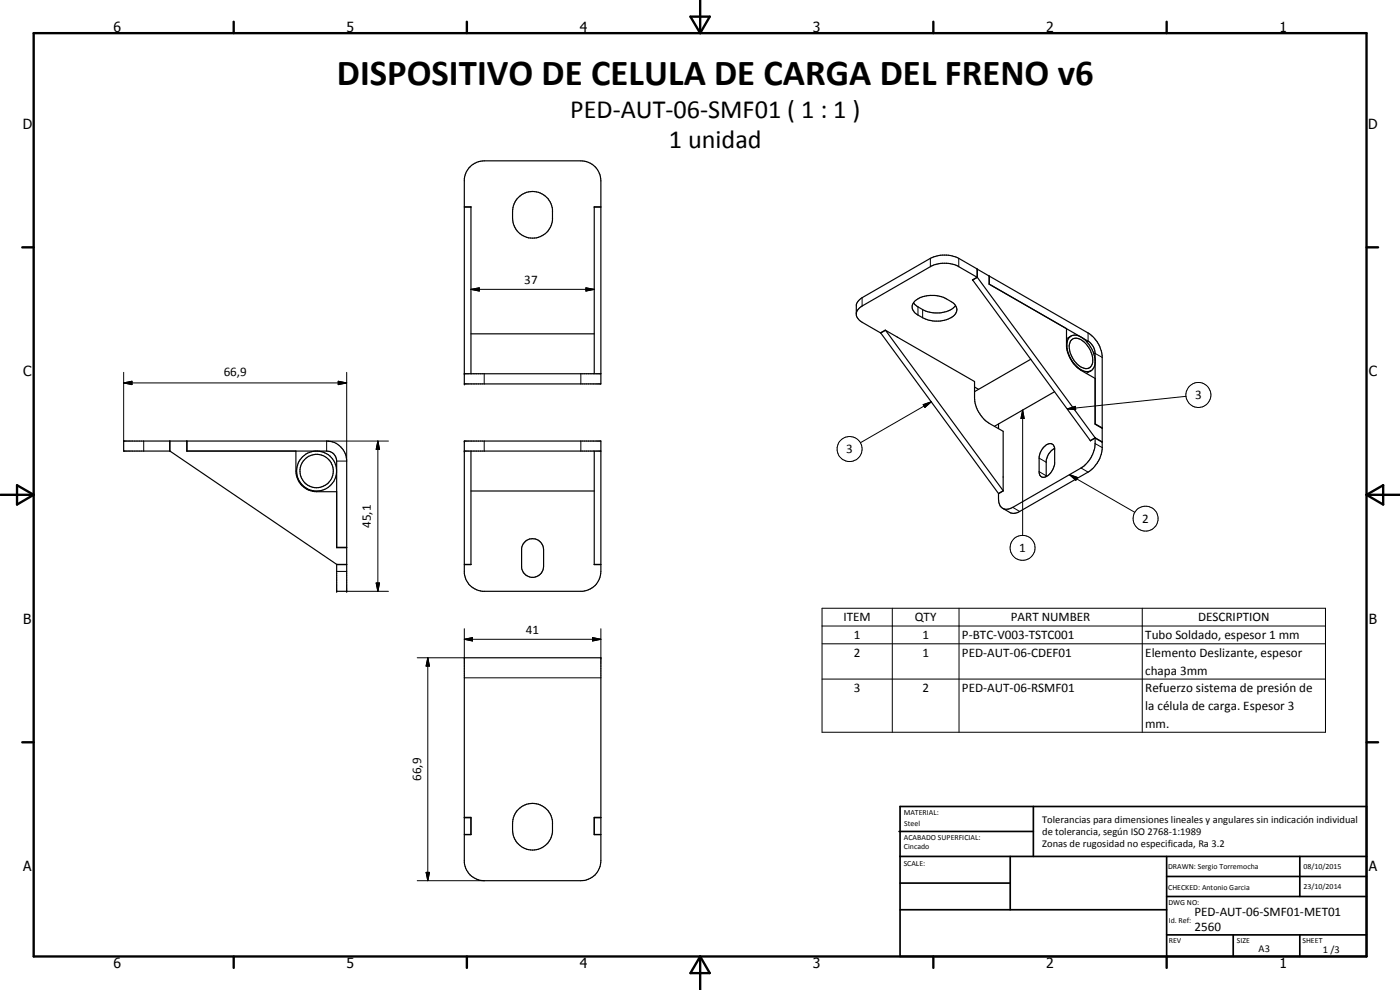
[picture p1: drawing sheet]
<svg xmlns="http://www.w3.org/2000/svg" width="420mm" height="297mm" viewBox="0 0 420 297" stroke-linecap="round" stroke-linejoin="round" font-family="sans-serif">
<g fill="none" stroke="#000" stroke-width=".35">
<path d="M155.2 59.6a6 6 0 0 1 6.4-1.9 6 6 0 0 1 4.2 5.2 8.6 8.6 0 0 1-.7 5.4 6 6 0 0 1-6.7 3 6 6 0 0 1-4.6-5.9l.3-3.7zM141.3 62.1h-2v53.1h41v-53.1h-2M264.3 99.8v.1M264.3 99.9l1.5-.8 35.3 48.1-1.4 .9M264.3 99.9l35.4 48.2M274.1 90.8l.3 .3a9.5 9.5 0 0 0 11.5 1.5l.9-.9M274.4 90.5a9.3 9.3 0 0 1 12.3 1.1 2.6 2.6 0 0 1-1.8 3.9 9.3 9.3 0 0 1-10.9-2.4l-.2-1.4zM291.9 83.9v.1M291.9 84l35.3 48.2M293.2 83.2v-2.5l-5.5-3.2a9.6 9.6 0 0 0-8.5 0l-20.5 11.8-1 .9-.6 .9-.1 3.5 1 1.6 6.2 3.7 1.5-.8 3.7 2.1M293.2 83.2l-5.5-3.2a9.3 9.3 0 0 0-8.5 0l-20.5 11.8-1.2 1.1-.5 1M293.2 83.2l-1.3 .8"/>
<path d="M293.3 80.8l3.5 2M293.3 80.8h-.1M293.3 80.8v2.4M293.3 83.2l-1.4 .8M293.3 83.2l35.4 48.2M296.8 82.8v2.5l23.3 13.3v5.4a9.8 9.8 0 0 0 4.3 7.1l4.3 2.4M296.8 82.8h.1M296.9 82.8v2.5l29.6 17.1a4.4 4.4 0 0 1 2.2 3.6v21.3l2.1 1.2v4.1M296.9 82.8l29.6 17.1a9.2 9.2 0 0 1 4.3 6.8v21.7M139.3 112.1h41M141.3 112.1v-50h-2v-8.4a6 6 0 0 1 6-5.4h29a6 6 0 0 1 6 6v7.8h-2v50M141.3 100.2h37"/>
<path d="M269.3 101.1l23.2 13.4v4.9a9.6 9.6 0 0 0 4.3 7.6l4.3 2.4v17.9l-1.4 .8M292.5 116.1l1.2 .7M309.4 107.8l-16.9 9.7M316.5 117.5l-18 10.4M321.4 100.8l-1.3 .8M321.6 102a2.7 2.7 0 0 1 3.8 .7 7.2 7.2 0 0 1 2.3 6.7 2.27 2.27 0 0 1-3.7 .5 7.6 7.6 0 0 1-3-6.6zM327.4 111.3l-1.4 .7M328.7 108.2a8.6 8.6 0 0 0-5.8-7.6 2.41 2.41 0 0 0-2.7 2.5 8.6 8.6 0 0 0 5.6 8.4 2.42 2.42 0 0 0 2.9-2.8M50.9 132.3v3M51 135.3h-13.9v-3h60.9a6.1 6.1 0 0 1 6 6v39.1h-3v-8.1M51 132.3v3M51 135.3l50 34"/>
<path d="M56 132.3v3h42a2.96 2.96 0 0 1 3 3v26h3M56.1 132.3v3M88.8 135.3v6.1a6.2 6.2 0 0 0 6.2 6.1h6M94.6 135.3a6 6 0 0 0-4.8 9.1 6 6 0 0 0 10.2 0 6 6 0 0 0-4.8-9.1M139.3 135.3h41M141.3 135.3v34.1h-2a8.4 8.4 0 0 0 .5 4.3 6.1 6.1 0 0 0 4.9 3.7h30.2a6 6 0 0 0 5.4-6v-2h-2v-34.1M299.7 127.2v1.4M313.3 134.2a1.76 1.76 0 0 1 1.5-1.1 1.76 1.76 0 0 1 1.6 1l.1 5.1a4.4 4.4 0 0 1-3.5 4l-.7-.3-.4-1v-4.8l.4-1.5zM316.5 134.5a4.8 4.8 0 0 0-2.5 3.8v4.7M327.2 132.2h.1M328.7 131.4l-1.5 .8M328.7 131.4l2.1 1.3a9.6 9.6 0 0 1-2.3 7.2l-1.5 1.5-21.4 12.3-.8 .3-1.5-.1-2.4-1.4"/>
<path d="M328.7 127.2l2.1 1.2M328.7 131.4a9.5 9.5 0 0 1-3.9 8.8l-20.9 12-2 .6-1-.3M328.7 131.4l2.1 1.2M330.8 128.4h-.1M330.8 132.6h-.1M141.3 147.3h37M299.7 148.1v1.7a3 3 0 0 0 1.2 2.7M299.7 148.1h.1M101 169.4h3M101 169.3h3M101 164.2h3M141.3 169.3h-2v-37h41v37h-2"/>
<path d="M157.5 162.6a3.3 3.3 0 0 1 3.6-.7 3.3 3.3 0 0 1 2 3v5a3.3 3.3 0 0 1-3.1 3.3 3.3 3.3 0 0 1-3.5-2.9v-5.8l.5-1.2zM139.3 245.2h2v5.2h-2v8.4a6 6 0 0 0 6 5.4h29a5.9 5.9 0 0 0 6-6v-7.8h-2v-5.2h2M139.3 245.4h2M141.3 250.4h-2v-53h41v53h-2M155.2 243.2a6 6 0 0 1 6.4-1.9 6 6 0 0 1 4.2 5.2 8.6 8.6 0 0 1-.7 5.4 6 6 0 0 1-6.7 3 6 6 0 0 1-4.6-5.9l.3-3.7zM178.3 245.4h2"/>
<circle cx="95" cy="141.3" r="5"/>
</g>
<g fill="#000">
<circle cx="139.3" cy="112.1" r=".18"/>
<circle cx="139.3" cy="115.2" r=".18"/>
<circle cx="139.3" cy="135.3" r=".18"/>
<circle cx="139.3" cy="132.3" r=".18"/>
<circle cx="101" cy="177.4" r=".18"/>
<circle cx="104" cy="177.4" r=".18"/>
</g>
<g fill="none" stroke="#000" stroke-width=".3">
<path d="M279.2 77.5v2.5M287.7 77.5v2.5M141.3 86.8l2.5-.4v.9zM141.3 86.8h37M175.8 86.4l2.5 .4-2.5 .5zM258.7 89.3v2.5M275.5 92.1v2.4M276.9 92.9v2.4M326.5 99.9v2.5l-.3 .2M37.1 114.9l2.5-.5v1zM37.1 114.9h66.9M37.1 111.7v20.6"/>
<path d="M101.5 114.4l2.5 .5-2.5 .5zM104 111.7v26.6h-3M145.3 112.1v3.1M174.3 112.1v3.1M328.3 106.2l.4-.2 2.1 1.2M355.9 118.9l-35.6 3.8M43.1 132.3v3M113.4 132.3l.5 2.5h-1zM113.4 132.3v45.1M116.6 132.3h-18.6v3M145.3 132.3v3M174.3 132.3v3"/>
<path d="M277.1 121.4l2.4-.8-1.9 1.7zM279.5 120.6l-21.3 12.2M306.9 123.1l.5 2.5h-1zM306.9 123.1v37.5M311.9 137.5l2.1 1.2M320.3 122.7l2.4-.8 .1 1zM328.7 133.1l2.1 1.2M303.9 152.2l2.1 1.3M311.9 141.5l2.1 1.2M321 142.4l2.4 .9-.5 .8zM321 142.4l19.6 11.3M324.4 140.4l2.1 1.2"/>
<path d="M101 171.4h3M104 177.4h12.6M112.9 174.9h1l-.5 2.5zM128.4 197.4l.5 2.5h-1zM128.4 197.4v66.8M139.3 191.8l2.5-.5v1zM139.3 191.8h41M139.3 188.6v8.8h-14.1M177.8 191.3l2.5 .5-2.5 .5zM180.3 188.6v8.8M246.7 182.5h151.1v37.2h-151.1zM246.7 187.8h151.1"/>
<path d="M246.7 193.2h151.1M267.8 182.5v37.2M287.8 182.5v37.2M342.8 182.5v37.2M139.3 203.4h41M246.7 203.8h151.1M125.2 264.2h20.1M127.9 261.7h1l-.5 2.5z"/>
<circle cx="359.7" cy="118.5" r="3.8"/>
<circle cx="255" cy="134.7" r="3.8"/>
<circle cx="343.8" cy="155.6" r="3.8"/>
<circle cx="306.9" cy="164.4" r="3.8"/>
</g>
<g fill="none" stroke="#000" stroke-width=".71">
<path d="M10.1 9.9h400v277.1h-400zM70.1 6.5v3.4M140.1 6.5v3.4M207.2 5h5.8l-2.9 4.9zM210.1 0v9.9M280.1 6.5v3.4M350.1 6.5v3.4M6.7 74.2h3.4M410.1 74.2h3.5M.1 148.5h10M5.1 145.6l5 2.9-5 2.9zM410.1 148.5h10"/>
<path d="M410.1 148.5l5-2.9v5.8zM6.7 222.7h3.4M410.1 222.7h3.5M70.1 287v3.4M140.1 287v3.4M210.1 287v10M210.1 287l2.9 5h-5.8zM280.1 287v3.4M350.1 287v3.4"/>
</g>
<g fill="none" stroke="#000" stroke-width=".51">
<path d="M269.8 249.5h40.3M270.1 242h140v45h-140zM270.1 257h140M303.2 257v16M310.1 242v15M350.1 257v30M390.1 257v12M270.1 265h33.1M270.1 273h80M350.1 269h60M350.1 263h60M350.1 280.5h60"/>
<path d="M370.1 280.5v6.5M390.1 280.5v6.5"/>
</g>
<g fill="#000">
<path d="M141.3 86.8l2.5-.4v.9zM175.8 86.4l2.5 .4-2.5 .5zM37.1 114.9l2.5-.5v1zM101.5 114.4l2.5 .5-2.5 .5zM113.4 132.3l.5 2.5h-1zM277.1 121.4l2.4-.8-1.9 1.7zM306.9 123.1l.5 2.5h-1zM320.3 122.7l2.4-.8 .1 1zM321 142.4l2.4 .9-.5 .8zM112.9 174.9h1l-.5 2.5zM128.4 197.4l.5 2.5h-1zM139.3 191.8l2.5-.5v1z"/>
<path d="M177.8 191.3l2.5 .5-2.5 .5zM127.9 261.7h1l-.5 2.5z"/>
</g>
<text font-size="11" x="101.1" y="25.5">DISPOSITIVO DE CELULA DE CARGA DEL FRENO v6</text>
<g font-size="7.9">
<text x="171.1" y="35.5">PED-AUT-06-SMF01 ( 1 : 1 )</text>
<text x="200.7" y="44.5">1 unidad</text>
</g>
<g font-size="4.2">
<text x="34" y="9.6">6</text>
<text x="104" y="9.6">5</text>
<text x="174" y="9.6">4</text>
<text x="244" y="9.6">3</text>
<text x="314" y="9.6">2</text>
<text x="384" y="9.6">1</text>
<text x="6.8" y="38.7">D</text>
<text x="410.6" y="38.7">D</text>
<text x="7" y="112.9">C</text>
<text x="410.8" y="112.9">C</text>
<text x="7" y="187.1">B</text>
<text x="410.8" y="187.1">B</text>
<text x="7" y="261.4">A</text>
<text x="410.8" y="261.4">A</text>
<text x="34" y="290.4">6</text>
<text x="104" y="290.4">5</text>
<text x="174" y="290.4">4</text>
<text x="244" y="290.4">3</text>
<text x="314" y="290.4">2</text>
<text x="384" y="290.4">1</text>
</g>
<g font-size="3.9">
<text x="157.3" y="85.3">37</text>
<text x="67.1" y="112.8">66,9</text>
<text x="358.6" y="119.8">3</text>
<text x="254" y="136">3</text>
<text x="111.3" y="158.4" transform="rotate(-90 111.3 158.4)">45,1</text>
<text x="342.8" y="156.9">2</text>
<text x="305.9" y="165.7">1</text>
<text x="157.8" y="190.3">41</text>
<text x="253.1" y="186.4">ITEM</text>
<text x="256.2" y="191.8">1</text>
<text x="274.6" y="186.4">QTY</text>
<text x="276.8" y="191.8">1</text>
<text x="288.7" y="191.8">P-BTC-V003-TSTC001</text>
<text x="303.3" y="186.4">PART NUMBER</text>
<text x="343.7" y="191.8">Tubo Soldado, espesor 1 mm</text>
<text x="359.6" y="186.4">DESCRIPTION</text>
<text x="256.2" y="197.1">2</text>
<text x="276.8" y="197.1">1</text>
<text x="288.7" y="197.1">PED-AUT-06-CDEF01</text>
<text x="343.7" y="197.1">Elemento Deslizante, espesor</text>
<text x="343.7" y="202.5">chapa 3mm</text>
<text x="256.2" y="207.7">3</text>
<text x="276.8" y="207.7">2</text>
<text x="288.7" y="207.7">PED-AUT-06-RSMF01</text>
<text x="343.7" y="207.8">Refuerzo sistema de presión de</text>
<text x="343.7" y="213.1">la célula de carga. Espesor 3</text>
<text x="343.7" y="218.4">mm.</text>
<text x="126.4" y="234.3" transform="rotate(-90 126.4 234.3)">66,9</text>
<text x="358.5" y="275">PED-AUT-06-SMF01-MET01</text>
<text x="358.5" y="279.4">2560</text>
</g>
<g font-size="3.1">
<text x="312.7" y="246.8">Tolerancias para dimensiones lineales y angulares sin indicación individual</text>
<text x="312.7" y="250.4">de tolerancia, según ISO 2768-1:1989</text>
<text x="312.7" y="254">Zonas de rugosidad no especificada, Ra 3.2</text>
<text x="377.7" y="285.6">A3</text>
<text x="397" y="285.9">1 /3</text>
</g>
<g font-size="2.4">
<text x="271.2" y="244.4">MATERIAL:</text>
<text x="271.3" y="252">ACABADO SUPERFICIAL:</text>
<text x="271.4" y="247.9">Steel</text>
<text x="271.3" y="254.6">Cincado</text>
<text x="271.2" y="259.7">SCALE:</text>
<text x="350.6" y="260.8">DRAWN: Sergio Torremocha</text>
<text x="391.2" y="260.6">08/10/2015</text>
<text x="350.6" y="267">CHECKED: Antonio Garcia</text>
<text x="391.2" y="266.7">23/10/2014</text>
<text x="350.6" y="271.4">DWG NO:</text>
<text x="350.8" y="276.9">Id. Ref:</text>
<text x="350.8" y="282.8">REV</text>
<text x="371.2" y="282.9">SIZE</text>
<text x="390.9" y="282.9">SHEET</text>
</g>
</svg>
